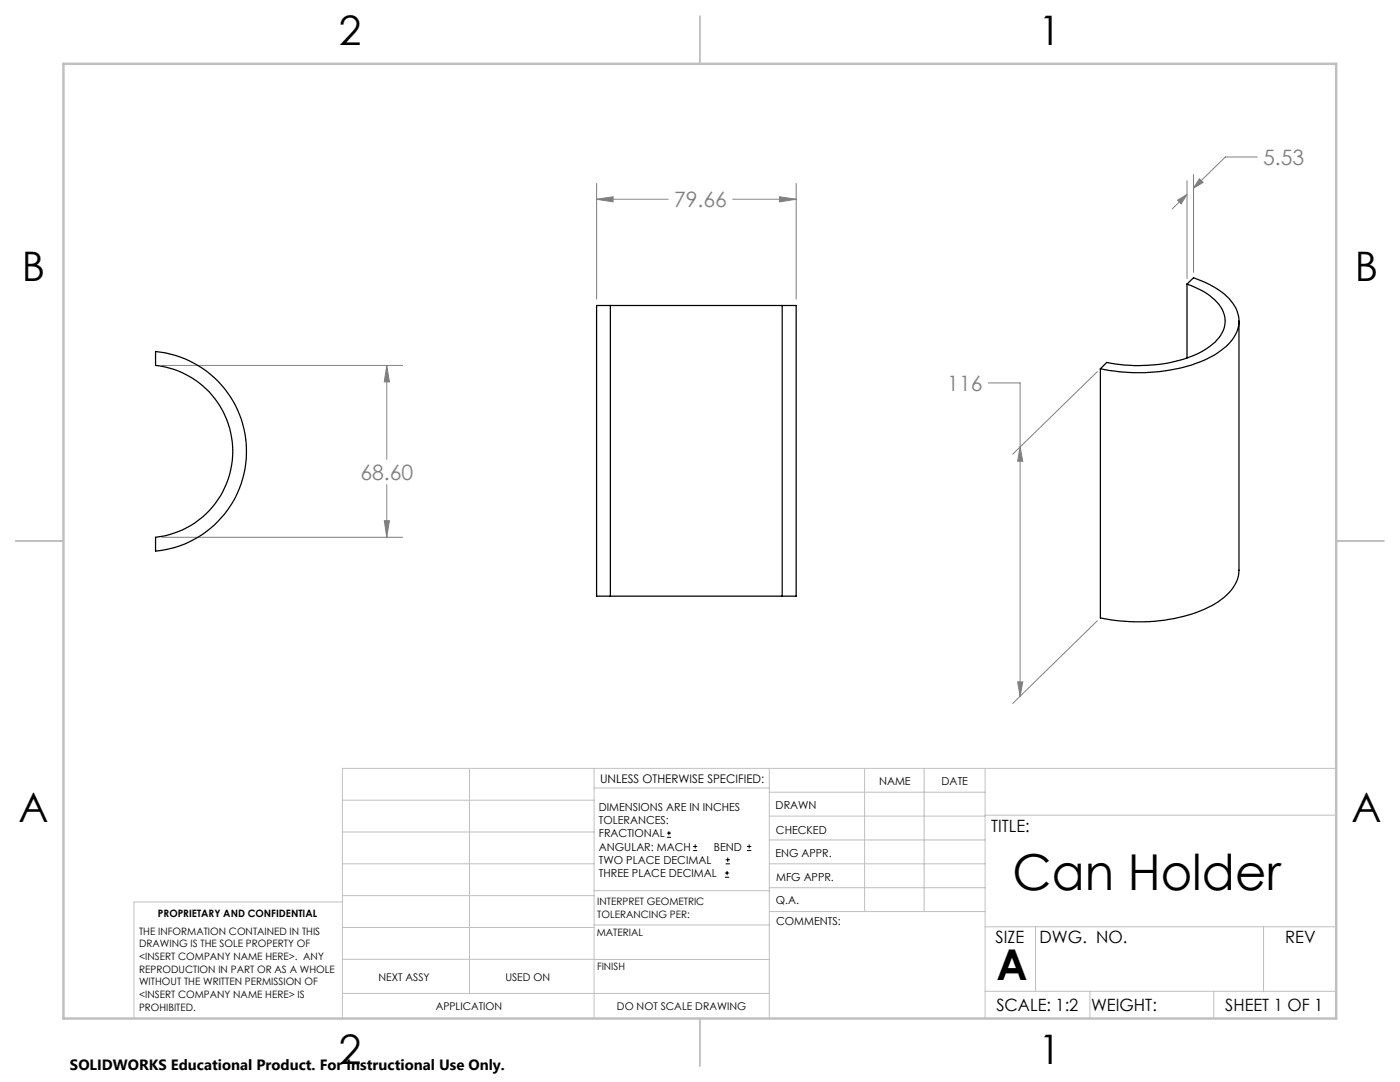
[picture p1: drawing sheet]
<svg xmlns="http://www.w3.org/2000/svg" width="279mm" height="216mm" viewBox="0 0 279 216" stroke-linecap="round" stroke-linejoin="round" font-family="sans-serif">
<g fill="none" stroke="#000" stroke-width=".2">
<path d="M133.1 167.1h.8M133.1 166.2h.8M133.5 165.8v.9M138.3 169.7h.8M138.3 168.9h.8M138.7 168.5v.8M144.7 175h.8M144.7 174.2h.8M144.8 172.4h.9M144.8 171.6h.9M145.1 173.8v.8M145.2 171.1v.9"/>
<path d="M149.1 169.7h.8M149.1 168.9h.8M149.5 168.5v.8"/>
</g>
<g fill="none" stroke="#808080" stroke-width=".2">
<path d="M119.1 36.6v23.1M119.1 39.8h14.2M119.1 39.8l3.2-.5v1zM146.2 39.8h12.7M155.6 39.3l3.3 .5-3.3 .5zM158.9 36.6v23.1M235 39.9l1.9-1.1-1.2 1.9zM236.9 36.1v19.5M236.9 38.8l-3 2.9M238.2 34.8v19.6M239.4 35.7l.7 .7-1.9 1.1zM250.9 31.3h-6.4l-6.3 6.2"/>
<path d="M32.3 72.9h48.1M77.2 72.9v18.8M77.2 72.9l.5 3.3h-1zM197.2 76.4h6.4v62.5M219 74.2l-16.9 16.4M77.2 96.7v10.5M203.6 89.2l.5 2.8h-1zM32.3 107.2h48.1M76.7 103.9h1l-.5 3.3zM203.1 136.1h1l-.5 2.8zM219 123.9l-16.9 16.5"/>
</g>
<g fill="none" stroke="#c0c0c0" stroke-width=".2">
<path d="M68.3 159.7h50.3M93.7 153.3v44.9M118.6 153.3v49.9M118.6 157.2h34.9M153.5 153.3v49.9M153.5 158.1h43.1M172.5 153.3v28.6M184.4 153.3v28.6M196.6 153.3v49.9M266.7 153.3h-198.4v49.9M68.3 178.7h50.3M68.3 172.4h50.3"/>
<path d="M68.3 166h50.3M68.3 180h-41.6v23.2M118.6 177.7h35M153.5 167.6h43.1M153.5 162.8h43.1M153.5 172.4h43.1M153.5 177.1h43.1M196.6 162.7h70.1M68.3 198.2h85.2M68.3 191.4l85.2 .1M68.3 185.1h50.3M118.6 184.6h35"/>
<path d="M153.6 181.9h43M196.6 197.8h70.1M196.6 184.9h70.1M206.7 184.9v12.9M217.5 197.8v5.4M242.2 197.8v5.4M252.2 184.9v12.9"/>
</g>
<path d="M139.7 3.2v9.5M3.1 107.9h9.6M266.7 107.9h9.5M139.7 203.2v9.6" fill="none" stroke="#c0c0c0" stroke-width=".25"/>
<path d="M12.7 12.7h254v190.5h-254z" fill="none" stroke="#c0c0c0" stroke-width=".5"/>
<path d="M77.2 72.9l.5 3.3h-1zM76.7 103.9h1l-.5 3.3zM203.6 89.2l.5 2.8h-1zM203.1 136.1h1l-.5 2.8zM235 39.9l1.9-1.1-1.2 1.9zM239.4 35.7l.7 .7-1.9 1.1zM119.1 39.8l3.2-.5v1zM155.6 39.3l3.3 .5-3.3 .5z" fill="#808080"/>
<path d="M236.9 56.7a12.4 12.4 0 0 1 7 5 5.3 5.3 0 0 1-1.4 6.5 20.8 20.8 0 0 1-12.4 4.6 33.4 33.4 0 0 1-9.2-.5l-1.3 1.3M236.9 56.7l1.3-1.3a14.8 14.8 0 0 1 8.2 5.7 6 6 0 0 1-1.2 7.6 21.4 21.4 0 0 1-11.9 5.2 37.3 37.3 0 0 1-13.7-.3M236.9 56.7v14.7M31 70.1a20 20 0 0 1 18.2 19.9 20 20 0 0 1-18.2 20v-2.8a17.2 17.2 0 0 0 15.5-17.1 17.2 17.2 0 0 0-15.5-17.2zM121.8 61h34.3M121.8 61v58M121.8 61h-2.7v58h2.7M156.1 61h2.8v58h-2.8M156.1 61v58M247.3 64.1v49.7a8 8 0 0 1-4.2 6.3 31.9 31.9 0 0 1-19.7 3.8l-3.8-.6v-49.7M121.8 119h34.3" fill="none" stroke="#000" stroke-width=".25"/>
<text font-size="9.9" x="202.1" y="177.5">Can Holder</text>
<text font-size="8.5" x="198.9" y="195.5">A</text>
<g font-size="8.1">
<text x="67.6" y="8.9">2</text>
<text x="207.3" y="8.9">1</text>
<text x="4.4" y="56.2">B</text>
<text x="270.4" y="56.2">B</text>
<text x="3.7" y="164.1">A</text>
<text x="269.7" y="164.1">A</text>
<text x="67.6" y="212.4">2</text>
<text x="207.3" y="212.4">1</text>
</g>
<g font-size="4.2" fill="#808080">
<text x="252.1" y="32.9">5.53</text>
<text x="134.5" y="41.4">79.66</text>
<text x="189.1" y="78">116</text>
<text x="71.9" y="95.8">68.60</text>
</g>
<g font-size="3.4">
<text x="197.8" y="166">TITLE:</text>
<text x="198.7" y="188.1">SIZE</text>
<text x="207.5" y="188.1">DWG. NO.</text>
<text x="256.5" y="188.2">REV</text>
<text x="198.8" y="201.7">SCALE: 1:2</text>
<text x="217.7" y="201.8">WEIGHT:</text>
<text x="244.5" y="201.7">SHEET 1 OF 1</text>
</g>
<text font-size="3" x="14" y="213.5">SOLIDWORKS Educational Product. For Instructional Use Only.</text>
<text font-size="2.4" x="119.8" y="156.2">UNLESS OTHERWISE SPECIFIED:</text>
<g font-size="2.2">
<text x="119.5" y="161.8">DIMENSIONS ARE IN INCHES</text>
<text x="154.8" y="161.4">DRAWN</text>
<text x="175.4" y="156.6">NAME</text>
<text x="187.9" y="156.7">DATE</text>
<text x="119.5" y="164.4">TOLERANCES:</text>
<text x="119.5" y="167.1">FRACTIONAL</text>
<text x="154.9" y="166.3">CHECKED</text>
<text x="119.5" y="169.7">ANGULAR: MACH</text>
<text x="119.5" y="172.4">TWO PLACE DECIMAL</text>
<text x="142.5" y="169.7">BEND</text>
<text x="154.8" y="171">ENG APPR.</text>
<text x="119.5" y="175">THREE PLACE DECIMAL</text>
<text x="154.9" y="175.7">MFG APPR.</text>
<text x="154.9" y="180.4">Q.A.</text>
<text x="154.9" y="184.6">COMMENTS:</text>
</g>
<g font-size="2.1">
<text x="75.5" y="195.7">NEXT ASSY</text>
<text x="100.9" y="195.7">USED ON</text>
<text x="86.9" y="201.5">APPLICATION</text>
<text x="123.1" y="201.6">DO NOT SCALE DRAWING</text>
</g>
<g font-size="2">
<text x="31.5" y="182.9">PROPRIETARY AND CONFIDENTIAL</text>
<text x="119.2" y="180.6">INTERPRET GEOMETRIC</text>
<text x="119.2" y="183.1">TOLERANCING PER:</text>
<text x="27.8" y="186.5">THE INFORMATION CONTAINED IN THIS</text>
<text x="27.8" y="189">DRAWING IS THE SOLE PROPERTY OF</text>
<text x="27.8" y="191.6">&lt;INSERT COMPANY NAME HERE&gt;. ANY</text>
<text x="119.1" y="186.7">MATERIAL</text>
<text x="27.8" y="194.1">REPRODUCTION IN PART OR AS A WHOLE</text>
<text x="27.8" y="196.6">WITHOUT THE WRITTEN PERMISSION OF</text>
<text x="119.1" y="193.5">FINISH</text>
<text x="27.8" y="199.1">&lt;INSERT COMPANY NAME HERE&gt; IS</text>
<text x="27.8" y="201.7">PROHIBITED.</text>
</g>
</svg>
